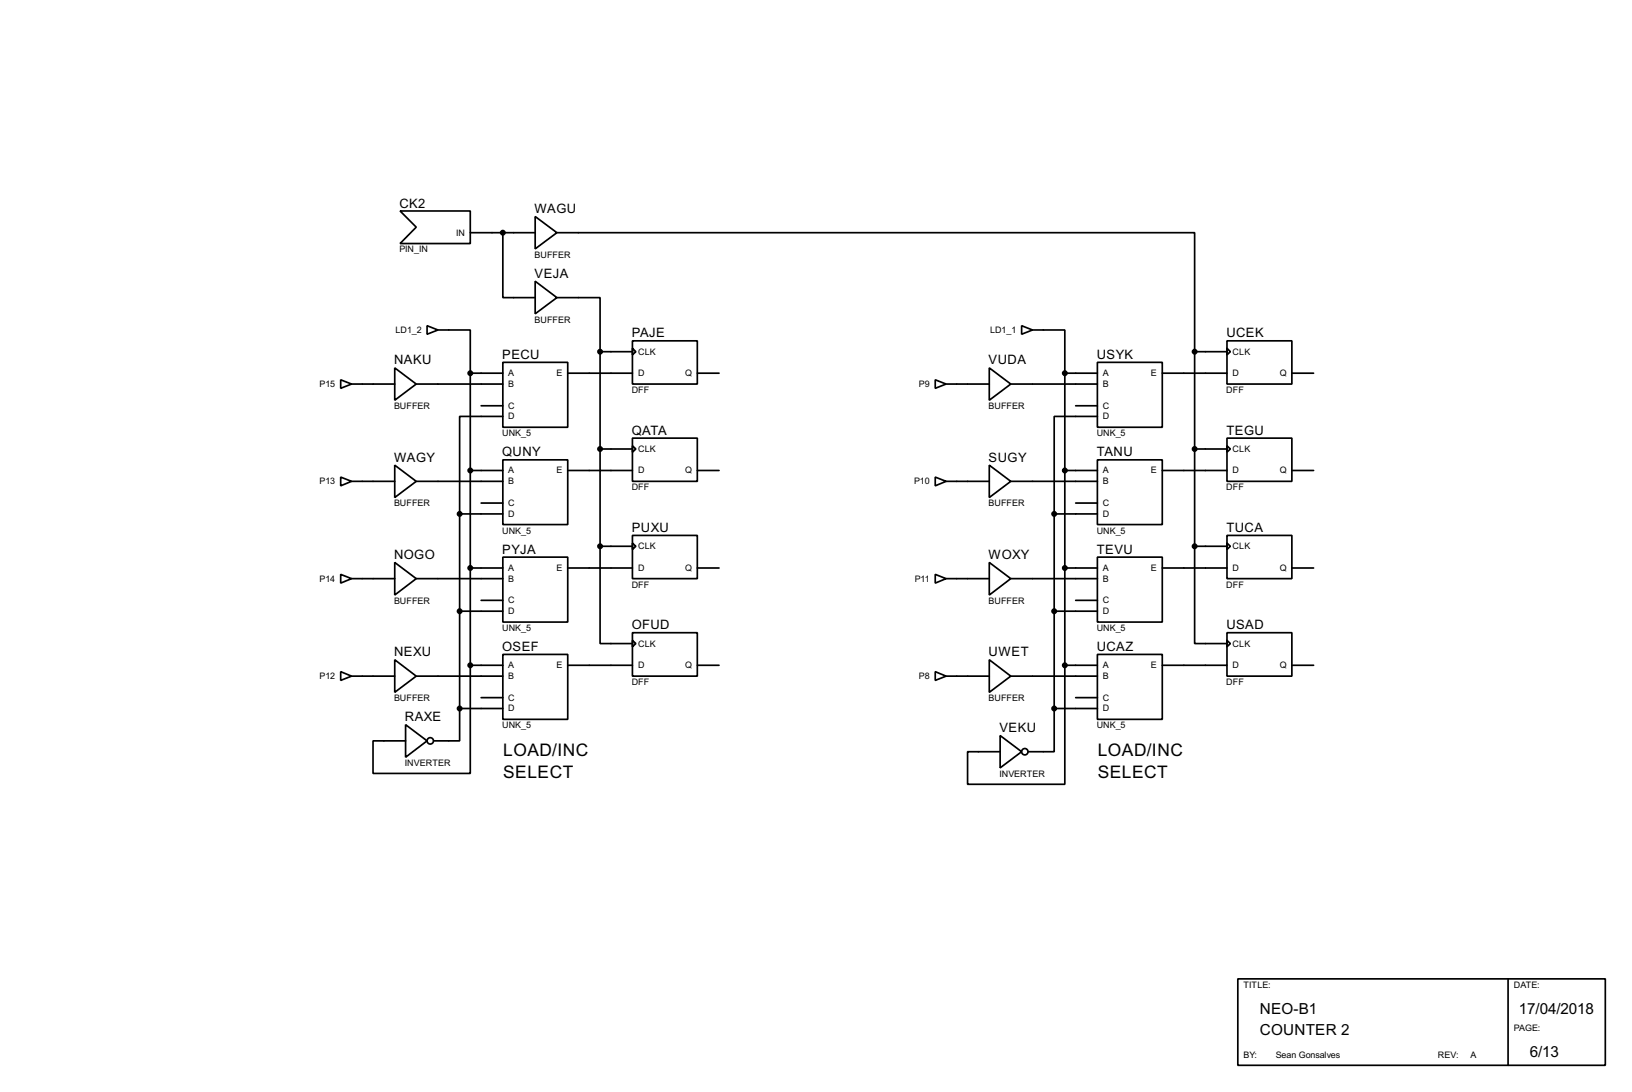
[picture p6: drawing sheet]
<svg xmlns="http://www.w3.org/2000/svg" width="383mm" height="256mm" viewBox="0 0 383 256" stroke-linecap="round" stroke-linejoin="round" font-family="sans-serif">
<g fill="none" stroke="#000" stroke-width=".4">
<path d="M94 49.6h16.5v7.6h-16.5l3.8-3.8zM110.5 54.7h15.3M118.2 54.7v15.2h7.6M125.8 50.9l5.1 3.8-5.1 3.8zM130.9 54.7h149.8v27.9M100.4 76.5l2.5 1-2.5 1zM102.9 77.5h7.6v10.2M125.8 66.1l5.1 3.8-5.1 3.8zM130.9 69.9h10.1v12.7M240.1 76.5l2.5 1-2.5 1zM242.6 77.5h7.6v10.2M80.1 89.2l2.5 1-2.5 1z"/>
<path d="M82.6 90.2h10.2M92.8 86.4l5 3.8-5 3.8zM97.8 90.2h20.4M110.5 87.7h7.7M110.5 87.7v68.6M113.1 95.3h5.1M118.2 85.1h15.2v15.3h-15.2zM118.2 97.8h-10.2v22.9M133.4 87.7h15.2M141 82.6v45.7M141 82.6h7.6M148.6 80.1h15.3v10.1h-15.3z"/>
<path d="M148.6 81.8l.8 .8-.8 .8zM163.9 87.7h5.1M219.8 89.2l2.5 1-2.5 1zM222.3 90.2h10.2M232.5 86.4l5 3.8-5 3.8zM237.5 90.2h20.4M250.2 87.7h7.7M250.2 87.7v68.6M252.8 95.3h5.1M257.9 85.1h15.2v15.3h-15.2zM257.9 97.8h-10.2v22.9M273.1 87.7h15.2"/>
<path d="M280.7 82.6h7.6M280.7 82.6v45.7M288.3 80.1h15.3v10.1h-15.3zM288.3 81.8l.8 .8-.8 .8zM303.6 87.7h5.1M80.1 112.1l2.5 1-2.5 1zM82.6 113.1h10.2M92.8 109.3l5 3.8-5 3.8zM97.8 113.1h20.4M110.5 110.5h7.7M113.1 118.2h5.1M118.2 108h15.2v15.2h-15.2z"/>
<path d="M133.4 110.5h15.2M141 105.5h7.6M148.6 102.9h15.3v10.2h-15.3zM148.6 104.7l.8 .8-.8 .7zM163.9 110.5h5.1M219.8 112.1l2.5 1-2.5 1zM222.3 113.1h10.2M232.5 109.3l5 3.8-5 3.8zM237.5 113.1h20.4M250.2 110.5h7.7M252.8 118.2h5.1M257.9 108h15.2v15.2h-15.2z"/>
<path d="M273.1 110.5h15.2M280.7 105.5h7.6M288.3 102.9h15.3v10.2h-15.3zM288.3 104.7l.8 .8-.8 .7zM303.6 110.5h5.1M80.1 134.9l2.5 1-2.5 1.1zM82.6 135.9h10.2M92.8 132.1l5 3.8-5 3.9zM97.8 135.9h20.4M108 120.7v45.7M108 120.7h10.2M110.5 133.4h7.7"/>
<path d="M118.2 130.9h15.2v15.2h-15.2zM133.4 133.4h15.2M141 128.3v22.9h7.6M141 128.3h7.6M148.6 125.8h15.3v10.1h-15.3zM148.6 127.6l.8 .7-.8 .8zM163.9 133.4h5.1M219.8 134.9l2.5 1-2.5 1.1zM222.3 135.9h10.2M232.5 132.1l5 3.8-5 3.9zM237.5 135.9h20.4M247.7 120.7h10.2"/>
<path d="M247.7 120.7v45.7M250.2 133.4h7.7M257.9 130.9h15.2v15.2h-15.2zM273.1 133.4h15.2M280.7 128.3v22.9h7.6M280.7 128.3h7.6M288.3 125.8h15.3v10.1h-15.3zM288.3 127.6l.8 .7-.8 .8zM303.6 133.4h5.1M80.1 157.8l2.5 1-2.5 1zM82.6 158.8h10.2M92.8 155l5 3.8-5 3.8z"/>
<path d="M97.8 158.8h20.4M108 143.6h10.2M110.5 156.3v25.4h-22.8v-7.7h7.6M110.5 156.3h7.7M113.1 141h5.1M118.2 153.7h15.2v15.3h-15.2zM133.4 156.3h15.2M148.6 148.6h15.3v10.2h-15.3zM148.6 150.4l.8 .8-.8 .7zM163.9 156.3h5.1M219.8 157.8l2.5 1-2.5 1zM222.3 158.8h10.2"/>
<path d="M232.5 155l5 3.8-5 3.8zM237.5 158.8h20.4M247.7 143.6h10.2M250.2 156.3v27.9h-22.8v-7.6h7.6M250.2 156.3h7.7M252.8 141h5.1M257.9 153.7h15.2v15.3h-15.2zM273.1 156.3h15.2M288.3 148.6h15.3v10.2h-15.3zM288.3 150.4l.8 .8-.8 .7zM303.6 156.3h5.1M95.3 170.2l5.1 3.8-5.1 3.9z"/>
<path d="M108 166.4v7.6h-6.1M108 166.4h10.2M113.1 163.9h5.1M235 172.8l5.1 3.8-5.1 3.8zM247.7 166.4v10.2h-6.1M247.7 166.4h10.2M252.8 163.9h5.1M290.9 229.9h86.3v20.3h-86.3zM354.4 229.9v20.3"/>
<circle cx="101.1" cy="174" r=".75"/>
<circle cx="240.8" cy="176.6" r=".75"/>
</g>
<g fill="#000" stroke="#000" stroke-width=".4">
<circle cx="118.1" cy="54.7" r=".5"/>
<circle cx="110.5" cy="87.7" r=".5"/>
<circle cx="141" cy="82.6" r=".5"/>
<circle cx="250.2" cy="87.7" r=".5"/>
<circle cx="280.7" cy="82.6" r=".5"/>
<circle cx="110.5" cy="110.5" r=".5"/>
<circle cx="141" cy="105.5" r=".5"/>
<circle cx="250.2" cy="110.5" r=".5"/>
<circle cx="280.7" cy="105.5" r=".5"/>
<circle cx="108" cy="120.7" r=".5"/>
<circle cx="110.5" cy="133.4" r=".5"/>
<circle cx="141" cy="128.3" r=".5"/>
<circle cx="247.7" cy="120.7" r=".5"/>
<circle cx="250.2" cy="133.4" r=".5"/>
<circle cx="280.7" cy="128.3" r=".5"/>
<circle cx="108" cy="143.6" r=".5"/>
<circle cx="110.5" cy="156.3" r=".5"/>
<circle cx="247.7" cy="143.6" r=".5"/>
<circle cx="250.2" cy="156.3" r=".5"/>
<circle cx="108" cy="166.4" r=".5"/>
<circle cx="247.7" cy="166.4" r=".5"/>
</g>
<g font-size="4.6">
<text x="118.2" y="177.7">LOAD/INC</text>
<text x="257.9" y="177.7">LOAD/INC</text>
<text x="118.2" y="182.7">SELECT</text>
<text x="257.9" y="182.7">SELECT</text>
</g>
<g font-size="4">
<text x="296" y="238.1">NEO-B1</text>
<text x="356.9" y="238.1">17/04/2018</text>
<text x="296" y="243.1">COUNTER 2</text>
<text x="359.5" y="248.2">6/13</text>
</g>
<g font-size="3.4">
<text x="93.9" y="48.7">CK2</text>
<text x="125.6" y="50.1">WAGU</text>
<text x="125.6" y="65.3">VEJA</text>
<text x="148.5" y="79.3">PAJE</text>
<text x="288.2" y="79.3">UCEK</text>
<text x="92.6" y="85.6">NAKU</text>
<text x="118" y="84.3">PECU</text>
<text x="232.3" y="85.6">VUDA</text>
<text x="257.7" y="84.3">USYK</text>
<text x="118" y="107.2">QUNY</text>
<text x="148.5" y="102.1">QATA</text>
<text x="257.7" y="107.2">TANU</text>
<text x="288.2" y="102.1">TEGU</text>
<text x="92.6" y="108.5">WAGY</text>
<text x="232.3" y="108.5">SUGY</text>
<text x="148.5" y="125">PUXU</text>
<text x="288.2" y="125">TUCA</text>
<text x="92.6" y="131.3">NOGO</text>
<text x="118" y="130.1">PYJA</text>
<text x="232.3" y="131.3">WOXY</text>
<text x="257.7" y="130.1">TEVU</text>
<text x="148.5" y="147.8">OFUD</text>
<text x="288.2" y="147.8">USAD</text>
<text x="92.6" y="154.2">NEXU</text>
<text x="118" y="152.9">OSEF</text>
<text x="232.3" y="154.2">UWET</text>
<text x="257.7" y="152.9">UCAZ</text>
<text x="95.2" y="169.4">RAXE</text>
<text x="234.9" y="172">VEKU</text>
</g>
<g font-size="2.4">
<text x="93.8" y="59.3">PIN_IN</text>
<text x="107.2" y="55.4">IN</text>
<text x="125.6" y="60.6">BUFFER</text>
<text x="125.6" y="75.8">BUFFER</text>
<text x="92.9" y="78.2">LD1_2</text>
<text x="149.9" y="83.3">CLK</text>
<text x="232.6" y="78.2">LD1_1</text>
<text x="289.6" y="83.3">CLK</text>
<text x="119.4" y="88.4">A</text>
<text x="130.7" y="88.4">E</text>
<text x="149.9" y="88.4">D</text>
<text x="161" y="88.4">Q</text>
<text x="259.1" y="88.4">A</text>
<text x="270.4" y="88.4">E</text>
<text x="289.6" y="88.4">D</text>
<text x="300.7" y="88.4">Q</text>
<text x="75.1" y="90.9">P15</text>
<text x="119.4" y="90.9">B</text>
<text x="148.4" y="92.3">DFF</text>
<text x="215.9" y="90.9">P9</text>
<text x="259.1" y="90.9">B</text>
<text x="288.1" y="92.3">DFF</text>
<text x="92.6" y="96.1">BUFFER</text>
<text x="119.4" y="98.5">D</text>
<text x="119.4" y="96">C</text>
<text x="232.3" y="96.1">BUFFER</text>
<text x="259.1" y="98.5">D</text>
<text x="259.1" y="96">C</text>
<text x="118" y="102.5">UNK_5</text>
<text x="149.9" y="106.2">CLK</text>
<text x="257.7" y="102.5">UNK_5</text>
<text x="289.6" y="106.2">CLK</text>
<text x="75.1" y="113.8">P13</text>
<text x="119.4" y="111.2">A</text>
<text x="119.4" y="113.8">B</text>
<text x="130.7" y="111.2">E</text>
<text x="149.9" y="111.2">D</text>
<text x="161" y="111.2">Q</text>
<text x="214.8" y="113.8">P10</text>
<text x="259.1" y="111.2">A</text>
<text x="259.1" y="113.8">B</text>
<text x="270.4" y="111.2">E</text>
<text x="289.6" y="111.2">D</text>
<text x="300.7" y="111.2">Q</text>
<text x="92.6" y="119">BUFFER</text>
<text x="119.4" y="118.9">C</text>
<text x="148.4" y="115.2">DFF</text>
<text x="232.3" y="119">BUFFER</text>
<text x="259.1" y="118.9">C</text>
<text x="288.1" y="115.2">DFF</text>
<text x="118" y="125.3">UNK_5</text>
<text x="119.4" y="121.4">D</text>
<text x="257.7" y="125.3">UNK_5</text>
<text x="259.1" y="121.4">D</text>
<text x="149.9" y="129">CLK</text>
<text x="289.6" y="129">CLK</text>
<text x="75.1" y="136.6">P14</text>
<text x="119.4" y="134.1">A</text>
<text x="119.4" y="136.6">B</text>
<text x="130.7" y="134.1">E</text>
<text x="149.9" y="134.1">D</text>
<text x="161" y="134.1">Q</text>
<text x="214.9" y="136.6">P11</text>
<text x="259.1" y="134.1">A</text>
<text x="259.1" y="136.6">B</text>
<text x="270.4" y="134.1">E</text>
<text x="289.6" y="134.1">D</text>
<text x="300.7" y="134.1">Q</text>
<text x="92.6" y="141.9">BUFFER</text>
<text x="119.4" y="141.7">C</text>
<text x="148.4" y="138">DFF</text>
<text x="232.3" y="141.9">BUFFER</text>
<text x="259.1" y="141.7">C</text>
<text x="288.1" y="138">DFF</text>
<text x="118" y="148.2">UNK_5</text>
<text x="119.4" y="144.3">D</text>
<text x="257.7" y="148.2">UNK_5</text>
<text x="259.1" y="144.3">D</text>
<text x="149.9" y="151.9">CLK</text>
<text x="289.6" y="151.9">CLK</text>
<text x="75.1" y="159.5">P12</text>
<text x="119.4" y="157">A</text>
<text x="119.4" y="159.5">B</text>
<text x="130.7" y="157">E</text>
<text x="148.4" y="160.9">DFF</text>
<text x="149.9" y="157">D</text>
<text x="161" y="157">Q</text>
<text x="215.9" y="159.5">P8</text>
<text x="259.1" y="157">A</text>
<text x="259.1" y="159.5">B</text>
<text x="270.4" y="157">E</text>
<text x="288.1" y="160.9">DFF</text>
<text x="289.6" y="157">D</text>
<text x="300.7" y="157">Q</text>
<text x="92.6" y="164.7">BUFFER</text>
<text x="119.4" y="167.1">D</text>
<text x="119.4" y="164.6">C</text>
<text x="232.3" y="164.7">BUFFER</text>
<text x="259.1" y="167.1">D</text>
<text x="259.1" y="164.6">C</text>
<text x="118" y="171.1">UNK_5</text>
<text x="257.7" y="171.1">UNK_5</text>
<text x="95.1" y="180">INVERTER</text>
<text x="234.8" y="182.5">INVERTER</text>
<text x="292.2" y="232.1">TITLE:</text>
<text x="355.7" y="232.1">DATE:</text>
<text x="355.7" y="242.2">PAGE:</text>
<text x="292.2" y="248.6">BY:</text>
<text x="299.8" y="248.6">Sean Gonsalves</text>
<text x="337.9" y="248.6">REV:</text>
<text x="345.5" y="248.6">A</text>
</g>
</svg>
